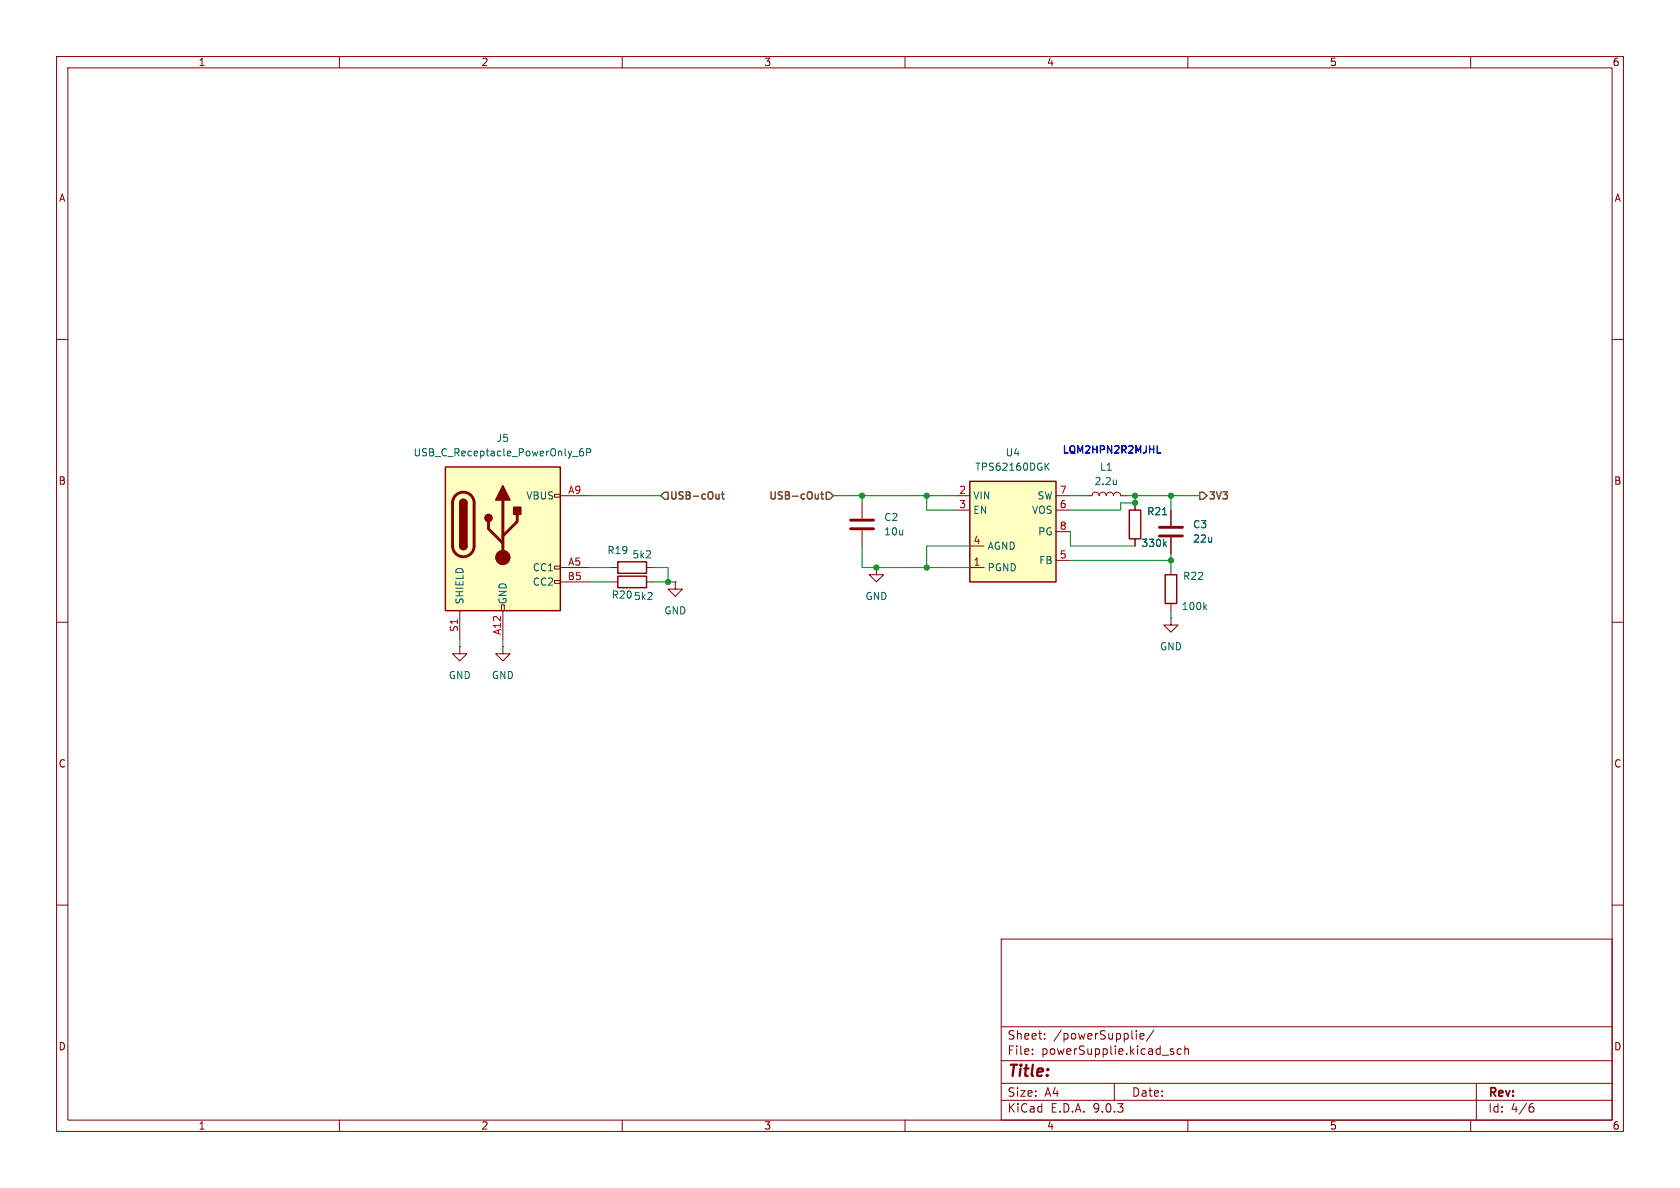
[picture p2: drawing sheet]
<svg xmlns="http://www.w3.org/2000/svg" width="297mm" height="210mm" viewBox="0 0 297 210" stroke-linecap="round" stroke-linejoin="round" font-family="sans-serif">
<g fill="none" stroke="#840000" stroke-width=".18">
<path d="M10 10h277v190h-277zM12 12h273v186h-273zM60 10v2M110 10v2M160 10v2M210 10v2M260 10v2M10 60h2M285 60h2M152.4 88.9v2.8M152.4 93.7v2.8M10 110h2"/>
<path d="M81.3 114.3v1.3h1.2l-1.2 1.2-1.3-1.2h1.3M81.3 114.3h.1M88.9 114.3v1.3h1.3l-1.3 1.2-1.3-1.2h1.3M88.9 114.3h.1M107.9 100.3h1.3M107.9 102.9h1.3M114.3 100.3h1.3M114.3 102.9h1.3M119.4 102.9v1.2h1.2l-1.2 1.3-1.3-1.3h1.3M119.4 102.9h.1M154.9 100.3v1.3h1.3l-1.3 1.3-1.2-1.3h1.2M154.9 100.3h.1"/>
<path d="M285 110h2M10 160h2M177 166h108v32h-108zM285 160h2M60 198v2M110 198v2M160 198v2M177 194.5h108M177 191.5h108M177 187.5h108M177 181.5h108M182.5 186.3v.1"/>
<path d="M182.5 185.5v.1M184.7 183.6v.1M184.7 182.8v.1M197 191.5v3M200.9 182.2v.1M200.9 182.7v1M201.5 183.2l.7-.1v-.3l-.5-.1-.2 .2 .1 .7h.6M204 182.1l-1.3 2M207.1 185.9l.4 .1v.2l-.2 .2h-.3M207.1 185.4l.4 .1M208.8 185.5l-.4-.1-.3 .3v.4l.1 .2h.6M209.5 185.5l.2-.1 .3 .1 .1 .9"/>
<path d="M209.5 184.9v1.5M210 198v2M260 198v2M261 191.5v6.5M270.6 195.7h.4l.2 .3-.1 .5-.5 .1M271 195.1l-.4 .1"/>
</g>
<path d="M150.4 91.9h4M150.4 93.5h4" fill="none" stroke="#840000" stroke-width=".51"/>
<path d="M109.2 99.3h5.1v2h-5.1zM109.2 101.9h5.1v2h-5.1z" fill="none" stroke="#840000" stroke-width=".25"/>
<path d="M78.7 82.6h20.4v25.4h-20.4z" fill="#ffffc2"/>
<g fill="none" stroke="#840000" stroke-width=".18">
<path d="M98 87.4h1.1v.5h-1.1zM99.1 87.6h5M191.8 87.6h1.2a.64 .64 0 0 1 .7-.6 .64 .64 0 0 1 .6 .6 .64 .64 0 0 1 .6-.6 .64 .64 0 0 1 .7 .6 .64 .64 0 0 1 .6-.6 .64 .64 0 0 1 .6 .6 .64 .64 0 0 1 .7-.6 .64 .64 0 0 1 .6 .6h1.3M200.7 88.9v1.3M200.7 95.3v1.2M81.3 108v5M88.6 106.9h.6v1.1h-.6zM88.9 108v5M98 100.1h1.1v.5h-1.1zM98 102.6h1.1v.5h-1.1zM99.1 100.3h5M99.1 102.9h5"/>
<path d="M207 100.3v1.3M207 106.7v1.3"/>
</g>
<path d="M78.7 82.6h20.4v25.4h-20.4zM81.3 88.9a.64 .64 0 0 1 .6-.6 .64 .64 0 0 1 .6 .6M81.3 96.5a.64 .64 0 0 0 .6 .7 .64 .64 0 0 0 .6-.7M199.6 90.2h2.1v5.1h-2.1zM206 101.6h2v5.1h-2z" fill="none" stroke="#840000" stroke-width=".25"/>
<path d="M80.6 87.6a1.9 1.9 0 0 1 2-.5 1.9 1.9 0 0 1 1.2 1.8v7.6a1.91 1.91 0 0 1-1.9 1.9 1.91 1.91 0 0 1-1.9-1.9v-7.7l.2-.7zM86.4 92.2v1.3l2.5 2.5M88.9 88.4v10.2M91.4 90.9v1.3l-2.5 2.5" fill="none" stroke="#840000" stroke-width=".51"/>
<g fill="#840000" stroke="#840000" stroke-width=".25">
<path d="M81.3 88.9h1.2v7.6h-1.2z"/>
<path d="M81.5 88.5a.64 .64 0 0 1 .7-.2 .64 .64 0 0 1 .3 .6h-1.2z"/>
<path d="M81.3 96.5h1.2a.64 .64 0 0 1-.6 .7 .64 .64 0 0 1-.6-.7z"/>
<path d="M88.9 85.9l1.3 2.5h-2.6z"/>
<path d="M90.8 89.7h1.3v1.2h-1.3z"/>
<circle cx="86.4" cy="91.6" r=".63"/>
</g>
<circle cx="88.9" cy="98.6" r="1.27" fill="#840000" stroke="#840000" stroke-width=".18"/>
<path d="M103.1 79.3l-.4 .1a.86 .86 0 0 0 0 1.2l.4-.1 .1-.5-.3-.2h-.2l-.3 .2M103.7 80l.6-.1 .1-.2v-.3l-.7-.1v1.3M101.2 80.7h1M197.4 84.8v.9M197.4 85.5l-.1 .1M205.5 91h.8M205.8 96.1l.4 .5M206.2 95.7l-.5 .5M213 107.3l.3 .5M213.3 106.9l-.5 .5" fill="none" stroke="#006464" stroke-width=".18"/>
<path d="M171.4 85.1h15.3v17.8h-15.3z" fill="#ffffc2"/>
<path d="M171.4 85.1h15.3v17.8h-15.3z" fill="none" stroke="#840000" stroke-width=".25"/>
<g fill="none" stroke="#840000" stroke-width=".18">
<path d="M168.9 87.6h2.5M168.9 90.2h2.5M171.4 96.5h2.6M186.7 87.6h2.5M186.7 90.2h2.5M186.7 94h2.5M186.7 99.1h2.5M200.7 88.9v1.3M200.7 95.3v1.2M207 90.2v2.8M207 95v2.8M171.4 100.3h2.6"/>
<path d="M207 109.2v1.3h1.3l-1.3 1.3-1.3-1.3h1.3M207 109.2h.1"/>
</g>
<path d="M184.9 82.4l.6 .7M185.5 81.9l-.7 .7M205.5 91h.8M205.8 96.1l.4 .5M206.2 95.7l-.5 .5" fill="none" stroke="#006464" stroke-width=".18"/>
<path d="M205 93.2h4M205 94.7h4" fill="none" stroke="#840000" stroke-width=".51"/>
<path d="M117.5 87h.6v1.3h-.6l-.7-.7zM127.5 87.4h.5M127.7 86.9v1.1l.3 .2M144.7 87.4v.8M144.7 88.1h-.1M145.1 87.4h.5M145.3 86.9v1.1l.3 .2M146 87h.7l.6 .6-.6 .7h-.7zM212.1 87h.6l.7 .6-.7 .7h-.6z" fill="none" stroke="#725600" stroke-width=".25"/>
<g fill="none" stroke="#009600" stroke-width=".18">
<path d="M104.1 87.6h12.7M147.3 87.6h21.6M152.4 96.5v3.8h19M152.4 87.6v1.3M163.8 87.6v2.6h5.1M171.4 96.5h-7.6v3.8M189.2 87.6h2.6M189.2 99.1h17.8M189.2 94v2.5h11.5M199.4 87.6h12.7M200.7 87.6v1.3h-2.6v1.3h-8.9M207 87.6v2.6"/>
<path d="M207 97.8v2.5M81.3 113v1.3M88.9 113v1.3M104.1 100.3h3.8M104.1 102.9h3.8M115.6 100.3h2.5v2.6M115.6 102.9h3.8M207 108v1.2"/>
</g>
<path d="M204.6 80.1h.6" fill="none" stroke="#0000c2" stroke-width=".25"/>
<g fill="#009600" stroke="#009600" stroke-width=".18">
<circle cx="163.8" cy="100.3" r=".46"/>
<circle cx="154.9" cy="100.3" r=".46"/>
<circle cx="163.8" cy="87.6" r=".46"/>
<circle cx="152.4" cy="87.6" r=".46"/>
<circle cx="118.1" cy="102.9" r=".46"/>
<circle cx="200.7" cy="88.9" r=".46"/>
<circle cx="200.7" cy="87.6" r=".46"/>
<circle cx="207" cy="87.6" r=".46"/>
<circle cx="207" cy="99.1" r=".46"/>
</g>
<text font-size="2.8" fill="#840000" x="178" y="190.9">Title:</text>
<g font-size="2.1" fill="#840000">
<text x="178" y="184">Sheet:</text>
<text x="186.2" y="184">/powerSupplie/</text>
<text x="178" y="186.7">File:</text>
<text x="184.1" y="186.7">powerSupplie.kicad_sch</text>
<text x="178" y="196.9">KiCad</text>
<text x="178" y="194.1">Size:</text>
<text x="184.7" y="194.1">A4</text>
<text x="185.7" y="196.9">E.D.A.</text>
<text x="193.3" y="196.9">9.0.3</text>
<text x="200" y="194.1">Date:</text>
<text x="263" y="194.3">Rev:</text>
<text x="263" y="196.9">Id:</text>
<text x="267.1" y="196.9">4/6</text>
</g>
<g font-size="1.8" fill="#840000">
<text x="35" y="11.9">1</text>
<text x="85" y="11.9">2</text>
<text x="135" y="11.9">3</text>
<text x="185" y="11.9">4</text>
<text x="235" y="11.9">5</text>
<text x="285" y="11.9">6</text>
<text x="10.3" y="35.9">A</text>
<text x="285.3" y="35.9">A</text>
<text x="10.3" y="85.9">B</text>
<text x="285.3" y="85.9">B</text>
<text x="10.3" y="135.9">C</text>
<text x="285.3" y="135.9">C</text>
<text x="10.3" y="185.9">D</text>
<text x="285.3" y="185.9">D</text>
<text x="35" y="199.9">1</text>
<text x="85" y="199.9">2</text>
<text x="135" y="199.9">3</text>
<text x="185" y="199.9">4</text>
<text x="235" y="199.9">5</text>
<text x="285" y="199.9">6</text>
</g>
<g font-size="1.8" fill="#006464">
<text x="73" y="80.9">USB_C_Receptacle_PowerOnly_6P</text>
<text x="87.7" y="78.3">J5</text>
<text x="172.3" y="83.4">TPS62160DGK</text>
<text x="177.7" y="80.9">U4</text>
<text x="194.4" y="83.4">L1</text>
<text x="92.9" y="88.5">VBUS</text>
<text x="172" y="88.5">VIN</text>
<text x="183.3" y="88.5">SW</text>
<text x="193.4" y="86">2.2u</text>
<text x="156.2" y="92.3">C2</text>
<text x="156.2" y="94.8">10u</text>
<text x="172" y="91">EN</text>
<text x="182.4" y="91">VOS</text>
<text x="183.4" y="94.8">PG</text>
<text x="202.7" y="91.3">R21</text>
<text x="210.8" y="93.6">C3</text>
<text x="94.1" y="101.2">CC1</text>
<text x="107.3" y="98.1">R19</text>
<text x="111.7" y="98.9">5k2</text>
<text x="174.5" y="97.4">AGND</text>
<text x="174.5" y="101.2">PGND</text>
<text x="183.6" y="99.9">FB</text>
<text x="201.7" y="96.9">330k</text>
<text x="210.8" y="96.1">22u</text>
<text x="82.1" y="106.9" transform="rotate(-90 82.1 106.9)">SHIELD</text>
<text x="89.8" y="106.9" transform="rotate(-90 89.8 106.9)">GND</text>
<text x="94.1" y="103.7">CC2</text>
<text x="108" y="106">R20</text>
<text x="112" y="106.3">5k2</text>
<text x="152.9" y="106.3">GND</text>
<text x="209.1" y="102.7">R22</text>
<text x="117.3" y="108.8">GND</text>
<text x="208.8" y="108.1">100k</text>
<text x="205" y="115.2">GND</text>
<text x="79.2" y="120.2">GND</text>
<text x="86.9" y="120.2">GND</text>
</g>
<text font-size="1.8" fill="#0000c2" x="187.6" y="80.5">LQM2HPN2R2MJHL</text>
<g font-size="1.8" fill="#a90000">
<text x="100.3" y="87.4">A9</text>
<text x="169.5" y="87.4">2</text>
<text x="169.5" y="89.9">3</text>
<text x="187.3" y="87.4">7</text>
<text x="187.3" y="89.9">6</text>
<text x="187.3" y="93.7">8</text>
<text x="100.3" y="100.1">A5</text>
<text x="172" y="96.3">4</text>
<text x="172" y="100.1">1</text>
<text x="187.3" y="98.8">5</text>
<text x="100.3" y="102.6">B5</text>
<text x="81" y="111.8" transform="rotate(-90 81 111.8)">S1</text>
<text x="88.6" y="112.3" transform="rotate(-90 88.6 112.3)">A12</text>
</g>
<g font-size="1.8" fill="#725600">
<text x="118.3" y="88.6">USB-cOut</text>
<text x="135.7" y="88.6">USB-cOut</text>
<text x="213.6" y="88.6">3V3</text>
</g>
</svg>
